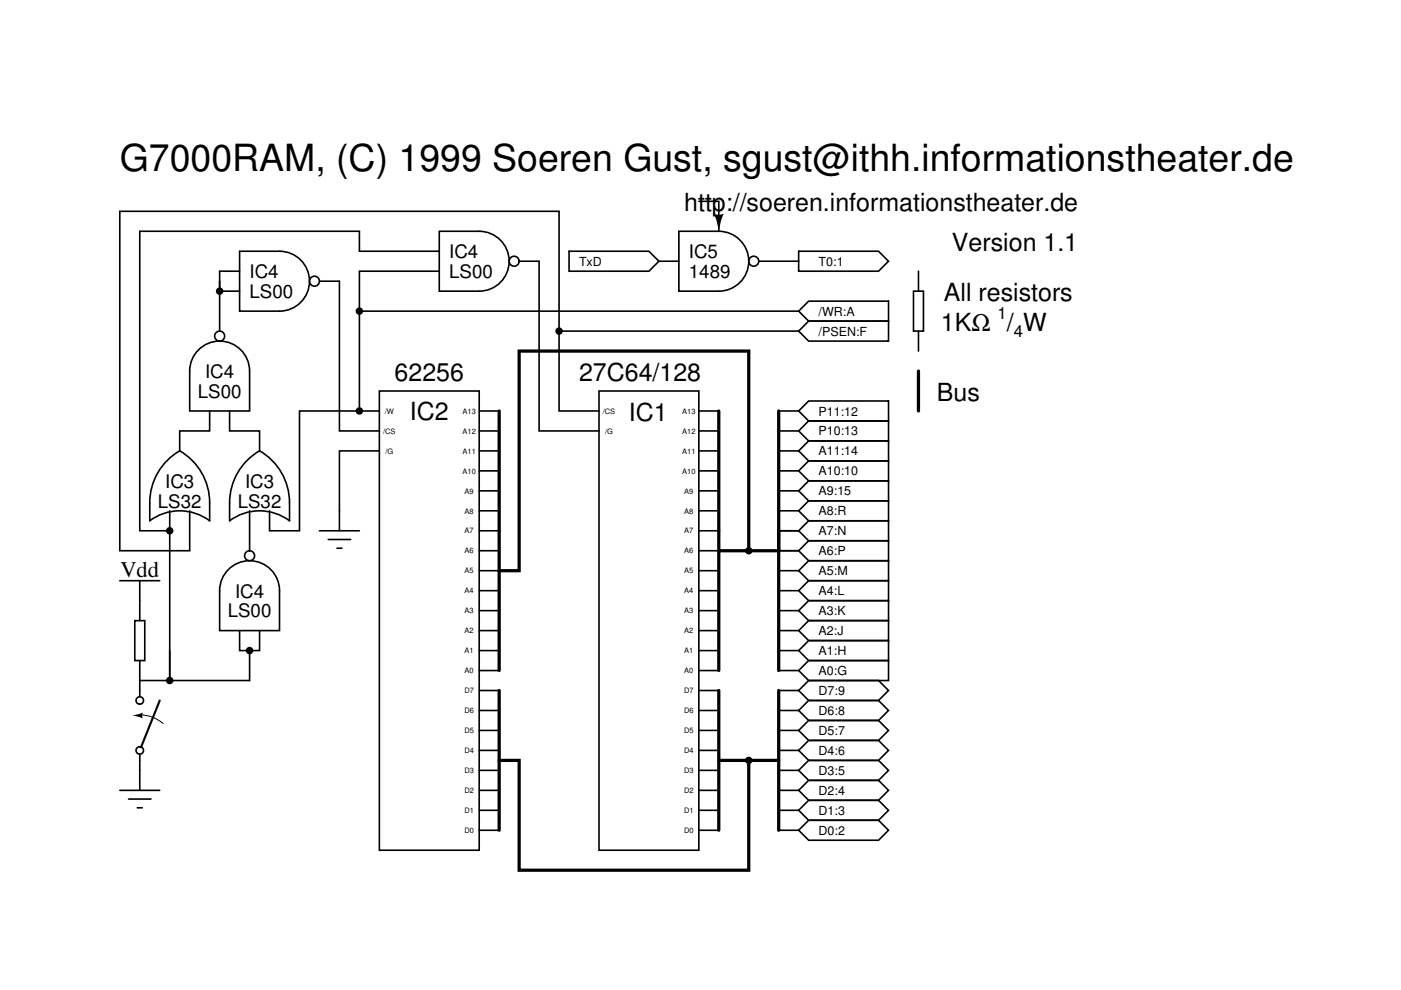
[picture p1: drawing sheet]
<svg xmlns="http://www.w3.org/2000/svg" width="297mm" height="210mm" viewBox="0 0 297 210" stroke-linecap="round" stroke-linejoin="round" font-family="sans-serif">
<g fill="none" stroke="#000" stroke-width=".34">
<path d="M46.6 59.6v10.6M50.8 53.3h8.5a6.4 6.4 0 0 1 6.3 6.3 6.4 6.4 0 0 1-6.3 6.4h-8.5zM50.8 57.5h-4.2v4.2h4.2M67.7 59.6h4.3v31.8h8.4M93.1 49h8.5a6.4 6.4 0 0 1 6.4 6.4 6.4 6.4 0 0 1-6.4 6.3h-8.5zM93.1 57.5h-16.9v29.6h4.2M93.1 53.3h-16.9v-4.3h-46.6v63.5h6.4v-4.2M110.1 55.4h4.2v36h12.7M120.7 53.3h16.9l2.1 2.1-2.1 2.1h-16.9zM139.7 55.4h4.2M143.9 49h8.5a6.4 6.4 0 0 1 6.4 6.4 6.4 6.4 0 0 1-6.4 6.3h-8.5zM148.2 42.7h4.2v6.3"/>
<path d="M160.9 55.4h8.4M169.3 53.3h17l2.1 2.1-2.1 2.1h-17zM194.7 57.5v4.2M42.1 74.2a6.3 6.3 0 0 1 6.9-1.4 6.3 6.3 0 0 1 3.9 5.9v8.4h-12.7v-8.4a6.3 6.3 0 0 1 1.9-4.5zM76.2 66h93.1M118.5 70.2v-25.4h-93.1v72h14.8v-8.5M169.3 70.2h-50.8v16.9h8.5M169.3 70.2l2.2-2.1h16.9v4.2h-16.9zM169.3 66l2.2-2.1h16.9v4.2h-16.9zM193.7 61.7h2.1v8.5h-2.1zM194.7 70.2v4.2M35.5 97.6l2.6-2a12.7 12.7 0 0 1 6.4 11v3.8a10.6 10.6 0 0 0-12.7 0 19.8 19.8 0 0 1 .7-8.2 12.7 12.7 0 0 1 3-4.6z"/>
<path d="M44.5 87.1v4.3h-6.4v4.2M48.7 87.1v4.3h6.3v4.2M52.4 97.6l2.6-2a12.7 12.7 0 0 1 6.4 11v3.8a10.6 10.6 0 0 0-12.7 0 19.8 19.8 0 0 1 .8-8.2 12.7 12.7 0 0 1 2.9-4.6zM76.2 87.1h-12.7v25.4h-6.3v-4.2M80.4 82.9h21.2v97.4h-21.2zM80.4 95.6h-8.4v16.9M101.6 99.8h4.2M101.6 95.6h4.2M101.6 91.4h4.2M101.6 87.1h4.2M127 82.9h21.2v97.4h-21.2zM148.2 99.8h4.2"/>
<path d="M148.2 95.6h4.2M148.2 91.4h4.2M148.2 87.1h4.2M165.1 99.8h4.2M165.1 95.6h4.2M165.1 91.4h4.2M165.1 87.1h4.2M169.3 99.8l2.2-2.1h16.9v4.3h-16.9zM169.3 95.6l2.2-2.1h16.9v4.2h-16.9zM169.3 91.4l2.2-2.1h16.9v4.2h-16.9zM169.3 87.1l2.2-2.1h16.9v4.3h-16.9zM36 112.5v31.8h16.9v-6.4"/>
<path d="M52.9 108.3v8.5M67.7 112.5h8.5M69.6 114.4h4.7M71.4 116.2h1.1M101.6 112.5h4.2M101.6 116.8h4.2M101.6 108.3h4.2M101.6 104.1h4.2M148.2 112.5h4.2M148.2 116.8h4.2M148.2 108.3h4.2M148.2 104.1h4.2"/>
<path d="M165.1 112.5h4.2M165.1 116.8h4.2M165.1 108.3h4.2M165.1 104.1h4.2M169.3 116.8l2.2-2.1h16.9v4.2h-16.9zM169.3 112.5l2.2-2.1h16.9v4.3h-16.9zM169.3 108.3l2.2-2.1h16.9v4.2h-16.9zM169.3 104.1l2.2-2.1h16.9v4.2h-16.9zM25.4 123.1h8.5M28.6 131.6h2.1v8.5h-2.1zM29.6 123.1v8.5M36 137.9v6.4h-6.4"/>
<path d="M48.4 120.7a6.3 6.3 0 0 1 6.9-1.3 6.3 6.3 0 0 1 4 5.8v8.5h-12.7v-8.5a6.3 6.3 0 0 1 1.8-4.5zM50.8 133.7v4.2h4.2v-4.2M101.6 121h4.2M101.6 125.2h4.2M101.6 129.5h4.2M101.6 133.7h4.2M101.6 137.9h4.2M148.2 121h4.2M148.2 125.2h4.2M148.2 129.5h4.2M148.2 133.7h4.2M148.2 137.9h4.2"/>
<path d="M165.1 121h4.2M165.1 125.2h4.2M165.1 129.5h4.2M165.1 133.7h4.2M165.1 137.9h4.2M169.3 137.9l2.2-2.1h16.9v4.3h-16.9zM169.3 133.7l2.2-2.1h16.9v4.2h-16.9zM169.3 129.5l2.2-2.1h16.9v4.2h-16.9zM169.3 125.2l2.2-2.1h16.9v4.3h-16.9zM169.3 121l2.2-2.1h16.9v4.2h-16.9zM29.6 140.1v7.6M29.6 159.9v7.7"/>
<path d="M101.6 146.4h4.2M101.6 150.6h4.2M101.6 154.9h4.2M101.6 159.1h4.2M101.6 142.2h4.2M148.2 146.4h4.2M148.2 150.6h4.2M148.2 154.9h4.2M148.2 159.1h4.2M148.2 142.2h4.2M165.1 146.4h4.2M165.1 150.6h4.2"/>
<path d="M165.1 154.9h4.2M165.1 159.1h4.2M165.1 142.2h4.2M169.3 142.2l2.2-2.1h16.9v4.2h-16.9zM171.5 144.3h14.8l2.1 2.1-2.1 2.1h-14.8l-2.2-2.1zM171.5 148.5h14.8l2.1 2.1-2.1 2.2h-14.8l-2.2-2.2zM171.5 152.8h14.8l2.1 2.1-2.1 2.1h-14.8l-2.2-2.1zM171.5 157h14.8l2.1 2.1-2.1 2.1h-14.8l-2.2-2.1zM25.4 167.6h8.5M27.3 169.4h4.7M29.1 171.3h1.1M101.6 163.3h4.2"/>
<path d="M101.6 167.6h4.2M101.6 171.8h4.2M101.6 176h4.2M148.2 163.3h4.2M148.2 167.6h4.2M148.2 171.8h4.2M148.2 176h4.2M165.1 163.3h4.2M165.1 167.6h4.2M165.1 171.8h4.2M165.1 176h4.2M171.5 161.2h14.8l2.1 2.1-2.1 2.2h-14.8l-2.2-2.2z"/>
<path d="M171.5 165.5h14.8l2.1 2.1-2.1 2.1h-14.8l-2.2-2.1zM171.5 169.7h14.8l2.1 2.1-2.1 2.1h-14.8l-2.2-2.1zM171.5 173.9h14.8l2.1 2.1-2.1 2.2h-14.8l-2.2-2.2z"/>
<circle cx="66.7" cy="59.6" r="1.06"/>
<circle cx="109" cy="55.4" r="1.06"/>
<circle cx="159.8" cy="55.4" r="1.06"/>
<circle cx="46.6" cy="71.3" r="1.06"/>
<circle cx="52.9" cy="117.8" r="1.06"/>
<circle cx="29.6" cy="148.5" r=".79"/>
<circle cx="29.6" cy="159.1" r=".79"/>
</g>
<path d="M194.7 78.7v8.4M105.8 87.1v55.1M152.4 87.1v55.1M165.1 87.1v55.1M152.4 116.8h12.7M158.8 116.8v-42.4h-48.7v46.6h-4.3M105.8 146.4v29.6M152.4 146.4v29.6M165.1 146.4v29.6M105.8 161.2h4.3v23.3h48.7v-23.3M152.4 161.2h12.7" fill="none" stroke="#000" stroke-width=".69"/>
<g fill="#000">
<path d="M151.3 45.3l.9 .2 1.3-.2-.7 1.6-.4 2.1-.4-2.1z" fill-rule="evenodd"/>
<path d="M28 151.7l2.3-.6-.2 .6 .2 .6z" fill-rule="evenodd"/>
<circle cx="46.6" cy="61.7" r=".79"/>
<circle cx="76.2" cy="66" r=".79"/>
<circle cx="118.5" cy="70.2" r=".79"/>
<circle cx="76.2" cy="87.1" r=".79"/>
<circle cx="36" cy="112.5" r=".79"/>
<circle cx="158.7" cy="116.8" r=".79"/>
<circle cx="52.9" cy="137.9" r=".79"/>
<circle cx="36" cy="144.3" r=".79"/>
<circle cx="158.7" cy="161.2" r=".79"/>
</g>
<path d="M33.9 148.5l-4 9.9" fill="none" stroke="#000" stroke-width=".45"/>
<path d="M29.6 151.6a7.5 7.5 0 0 1 5 1.8" fill="none" stroke="#000" stroke-width=".21"/>
<text font-size="7.9" x="25.4" y="36.3">G7000RAM, (C) 1999 Soeren Gust, sgust@ithh.informationstheater.de</text>
<g font-size="5.3">
<text x="145.1" y="44.8">http://soeren.informationstheater.de</text>
<text x="201.8" y="53.3">Version 1.1</text>
<text x="200.1" y="63.9">All resistors</text>
<text x="199.5" y="70.2">1KΩ / W</text>
<text x="83.7" y="80.8">62256</text>
<text x="122.8" y="80.8">27C64/128</text>
<text x="86.9" y="89.1">IC2</text>
<text x="133.4" y="89.3">IC1</text>
<text x="198.6" y="85">Bus</text>
</g>
<text font-size="4.8" x="25.5" y="122.3">Vdd</text>
<g font-size="4">
<text x="52.9" y="59">IC4</text>
<text x="95.2" y="59">LS00</text>
<text x="95.2" y="54.7">IC4</text>
<text x="146" y="54.7">IC5</text>
<text x="146" y="59">1489</text>
<text x="52.9" y="63.2">LS00</text>
<text x="43.5" y="80.1">IC4</text>
<text x="41.9" y="84.4">LS00</text>
<text x="33.5" y="107.6">LS32</text>
<text x="35" y="103.4">IC3</text>
<text x="50.4" y="107.6">LS32</text>
<text x="51.9" y="103.4">IC3</text>
<text x="48.3" y="130.9">LS00</text>
<text x="49.8" y="126.7">IC4</text>
</g>
<g font-size="3.5">
<text x="211.5" y="67.6">1</text>
<text x="214.9" y="71.5">4</text>
</g>
<g font-size="2.6">
<text x="122.8" y="56.4">TxD</text>
<text x="173.6" y="56.4">T0:1</text>
<text x="173.6" y="71.2">/PSEN:F</text>
<text x="173.6" y="66.9">/WR:A</text>
<text x="173.6" y="88.1">P11:12</text>
<text x="173.6" y="92.3">P10:13</text>
<text x="173.6" y="100.8">A10:10</text>
<text x="173.6" y="96.6">A11:14</text>
<text x="173.6" y="105">A9:15</text>
<text x="173.6" y="113.5">A7:N</text>
<text x="173.6" y="109.3">A8:R</text>
<text x="173.6" y="117.7">A6:P</text>
<text x="173.6" y="122">A5:M</text>
<text x="173.6" y="130.4">A3:K</text>
<text x="173.6" y="126.2">A4:L</text>
<text x="173.6" y="134.7">A2:J</text>
<text x="173.6" y="143.1">A0:G</text>
<text x="173.6" y="138.9">A1:H</text>
<text x="173.6" y="147.4">D7:9</text>
<text x="173.6" y="155.8">D5:7</text>
<text x="173.6" y="151.6">D6:8</text>
<text x="173.6" y="160.1">D4:6</text>
<text x="173.6" y="164.3">D3:5</text>
<text x="173.6" y="172.8">D1:3</text>
<text x="173.6" y="168.5">D2:4</text>
<text x="173.6" y="177">D0:2</text>
</g>
<g font-size="1.6">
<text x="81.6" y="87.7">/W</text>
<text x="98.1" y="87.7">A13</text>
<text x="127.8" y="87.7">/CS</text>
<text x="144.6" y="87.7">A13</text>
<text x="81.2" y="91.9">/CS</text>
<text x="98.1" y="91.9">A12</text>
<text x="128.3" y="91.9">/G</text>
<text x="144.6" y="91.9">A12</text>
<text x="81.7" y="96.2">/G</text>
<text x="98.1" y="96.2">A11</text>
<text x="98.1" y="100.4">A10</text>
<text x="144.6" y="96.2">A11</text>
<text x="144.6" y="100.4">A10</text>
<text x="98.5" y="104.6">A9</text>
<text x="145.1" y="104.6">A9</text>
<text x="98.5" y="113.1">A7</text>
<text x="98.5" y="108.9">A8</text>
<text x="145.1" y="113.1">A7</text>
<text x="145.1" y="108.9">A8</text>
<text x="98.5" y="117.3">A6</text>
<text x="145.1" y="117.3">A6</text>
<text x="98.5" y="125.8">A4</text>
<text x="98.5" y="121.6">A5</text>
<text x="145.1" y="125.8">A4</text>
<text x="145.1" y="121.6">A5</text>
<text x="98.5" y="130">A3</text>
<text x="145.1" y="130">A3</text>
<text x="98.5" y="134.3">A2</text>
<text x="145.1" y="134.3">A2</text>
<text x="98.5" y="142.7">A0</text>
<text x="98.5" y="138.5">A1</text>
<text x="145.1" y="142.7">A0</text>
<text x="145.1" y="138.5">A1</text>
<text x="98.5" y="147">D7</text>
<text x="145" y="147">D7</text>
<text x="98.5" y="155.4">D5</text>
<text x="98.5" y="151.2">D6</text>
<text x="145" y="155.4">D5</text>
<text x="145" y="151.2">D6</text>
<text x="98.5" y="159.7">D4</text>
<text x="145" y="159.7">D4</text>
<text x="98.5" y="163.9">D3</text>
<text x="145" y="163.9">D3</text>
<text x="98.5" y="172.4">D1</text>
<text x="98.5" y="168.1">D2</text>
<text x="145" y="172.4">D1</text>
<text x="145" y="168.1">D2</text>
<text x="98.5" y="176.6">D0</text>
<text x="145" y="176.6">D0</text>
</g>
</svg>
